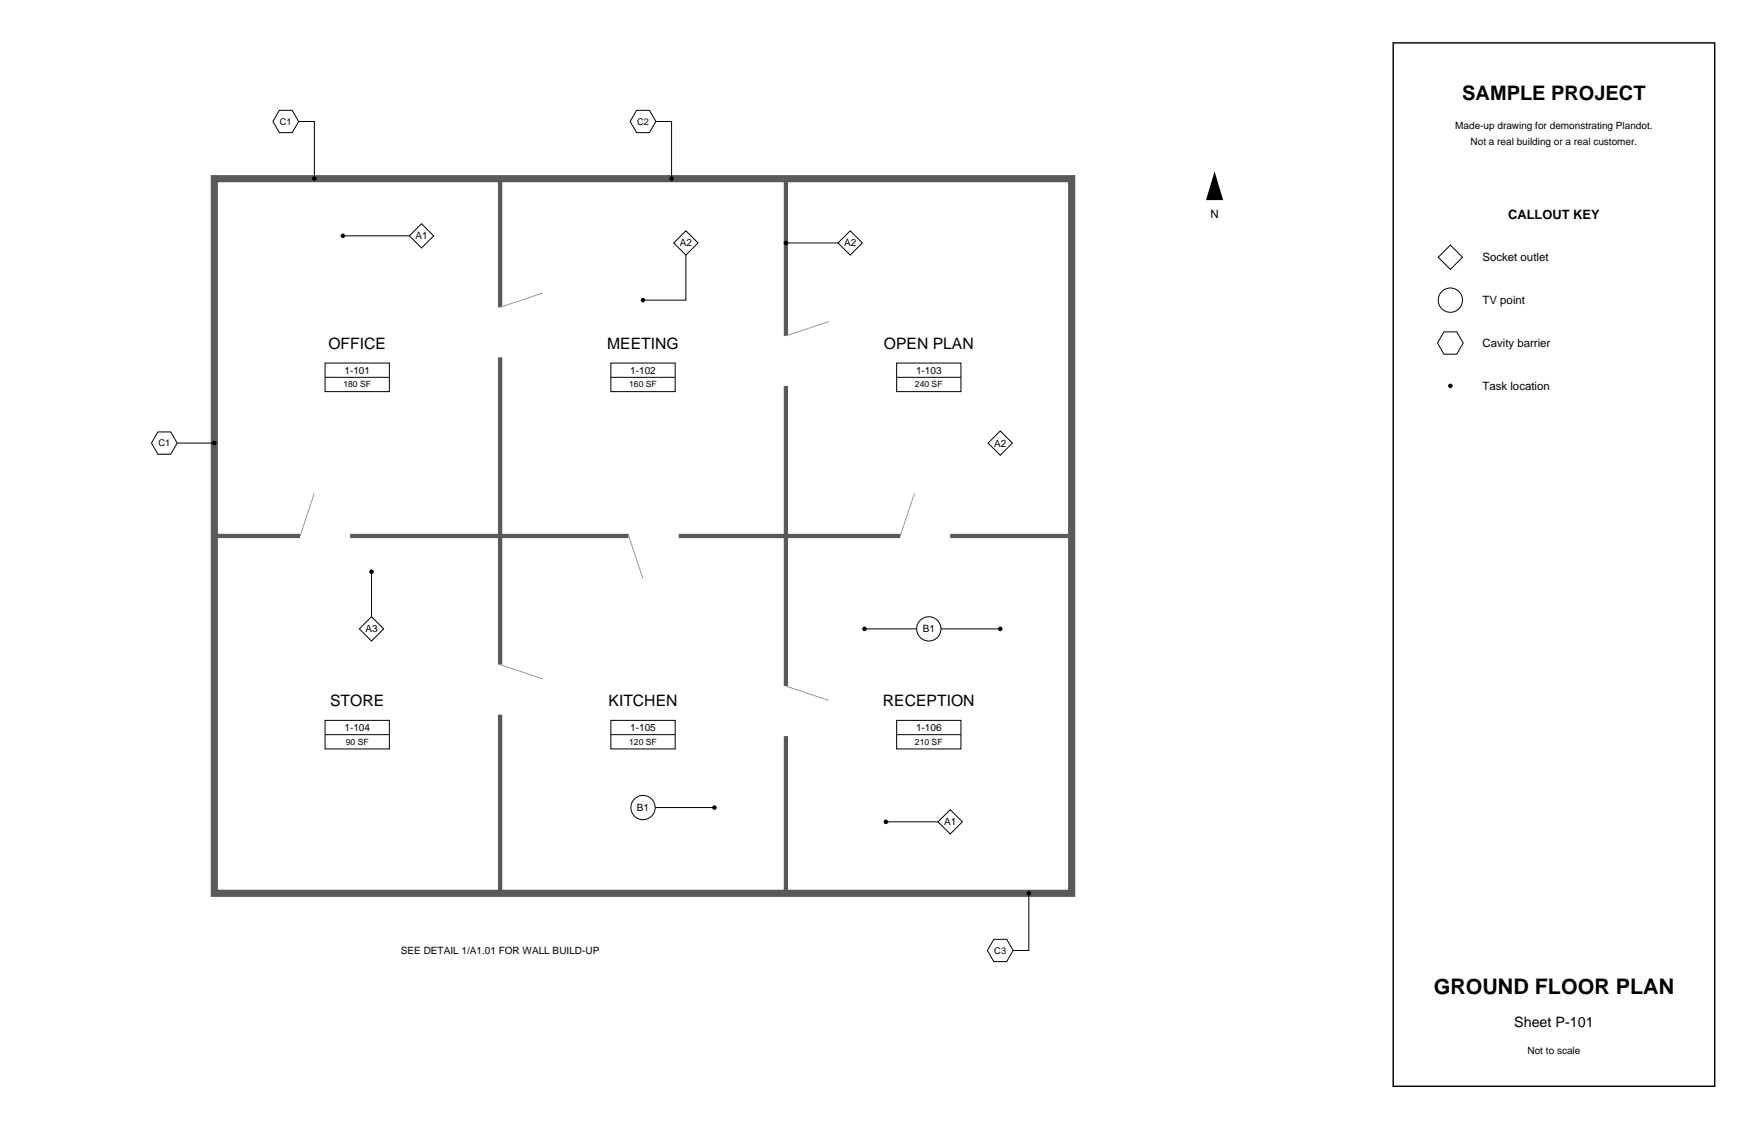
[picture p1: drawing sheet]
<svg xmlns="http://www.w3.org/2000/svg" width="864mm" height="559mm" viewBox="0 0 864 559" stroke-linecap="round" stroke-linejoin="round" font-family="sans-serif">
<path d="M106 88h423v353h-423z" fill="none" stroke="#595959" stroke-width="3.5" stroke-linecap="butt"/>
<path d="M247 88v64M388 88v78M247 176v152M388 190v149M106 265h42M173 265h137M335 265h109M469 265h60M247 353v88M388 363v78" fill="none" stroke="#595959" stroke-width="2.1" stroke-linecap="butt"/>
<path d="M268 145l-21 7M409 159l-21 7M155 243l-7 22M452 243l-8 22M310 265l7 21M247 328l21 7M388 339l21 7" fill="none" stroke="#999" stroke-width=".49"/>
<g fill="none" stroke="#000" stroke-width=".49">
<path d="M138 54h6l3 6-3 5h-6l-3-5zM147 60h8v28M314 54h7l3 6-3 5h-7l-3-5zM324 60h8v28M169 116h33M208 110l6 6-6 6-6-6zM339 114l6 6-6 6-6-6zM388 120h26M414 120l6-6 6 6-6 6zM339 126v22h-22M710 127l6-6 6 6-6 6zM161 179h31v14h-31z"/>
<path d="M302 179h31v14h-31zM443 179h31v14h-31zM713 164h6l3 5-3 6h-6l-3-6zM161 186h31M302 186h31M443 186h31M78 213h6l3 6-3 5h-6l-3-5zM87 219h19M488 219l6-6 6 6-6 6zM183 282v22M177 310l6-6 6 6-6 6zM427 310h26"/>
<path d="M465 310h29M161 356h31v14h-31zM302 356h31v14h-31zM443 356h31v14h-31zM161 363h31M302 363h31M443 363h31M323 399h30M437 406h26M463 406l6-6 6 6-6 6zM508 441v28h-8M491 464h6l3 5-3 6h-6l-3-6z"/>
<circle cx="716" cy="148" r="6"/>
<circle cx="459" cy="310" r="6"/>
<circle cx="317" cy="399" r="6"/>
</g>
<g fill="#000">
<path d="M600 85l4 14h-9z"/>
<circle cx="155" cy="88" r="1.1"/>
<circle cx="332" cy="88" r="1.1"/>
<circle cx="169" cy="116" r="1.1"/>
<circle cx="388" cy="120" r="1.1"/>
<circle cx="317" cy="148" r="1.1"/>
<circle cx="716" cy="190" r="1.1"/>
<circle cx="106" cy="219" r="1.1"/>
<circle cx="183" cy="282" r="1.1"/>
<circle cx="427" cy="310" r="1.1"/>
<circle cx="494" cy="310" r="1.1"/>
<circle cx="353" cy="399" r="1.1"/>
<circle cx="437" cy="406" r="1.1"/>
<circle cx="508" cy="441" r="1.1"/>
</g>
<path d="M688 21h159v515h-159z" fill="none" stroke="#000" stroke-width=".71" stroke-linecap="butt"/>
<text font-size="10.6" x="708" y="491">GROUND FLOOR PLAN</text>
<text font-size="9.9" x="722" y="49">SAMPLE PROJECT</text>
<g font-size="7.8">
<text x="162" y="172">OFFICE</text>
<text x="300" y="172">MEETING</text>
<text x="436" y="172">OPEN PLAN</text>
<text x="163" y="348">STORE</text>
<text x="300" y="348">KITCHEN</text>
<text x="436" y="348">RECEPTION</text>
</g>
<text font-size="7.1" x="748" y="507">Sheet P-101</text>
<text font-size="6.3" x="745" y="108">CALLOUT KEY</text>
<g font-size="5.6">
<text x="598" y="108">N</text>
<text x="732" y="129">Socket outlet</text>
<text x="732" y="150">TV point</text>
<text x="732" y="171">Cavity barrier</text>
<text x="732" y="192">Task location</text>
</g>
<g font-size="4.9">
<text x="719" y="63">Made-up drawing for demonstrating Plandot.</text>
<text x="726" y="72">Not a real building or a real customer.</text>
<text x="205" y="118">A1</text>
<text x="336" y="122">A2</text>
<text x="417" y="122">A2</text>
<text x="170" y="184">1-101</text>
<text x="311" y="184">1-102</text>
<text x="452" y="184">1-103</text>
<text x="491" y="220">A2</text>
<text x="180" y="312">A3</text>
<text x="456" y="312">B1</text>
<text x="170" y="361">1-104</text>
<text x="311" y="361">1-105</text>
<text x="452" y="361">1-106</text>
<text x="314" y="400">B1</text>
<text x="466" y="407">A1</text>
<text x="198" y="471">SEE DETAIL 1/A1.01 FOR WALL BUILD-UP</text>
<text x="754" y="520">Not to scale</text>
</g>
<g font-size="4.6">
<text x="138" y="62">C1</text>
<text x="315" y="62">C2</text>
<text x="78" y="220">C1</text>
<text x="491" y="471">C3</text>
</g>
<g font-size="4.2">
<text x="170" y="191">180 SF</text>
<text x="311" y="191">160 SF</text>
<text x="452" y="191">240 SF</text>
<text x="171" y="368">90 SF</text>
<text x="311" y="368">120 SF</text>
<text x="452" y="368">210 SF</text>
</g>
</svg>
